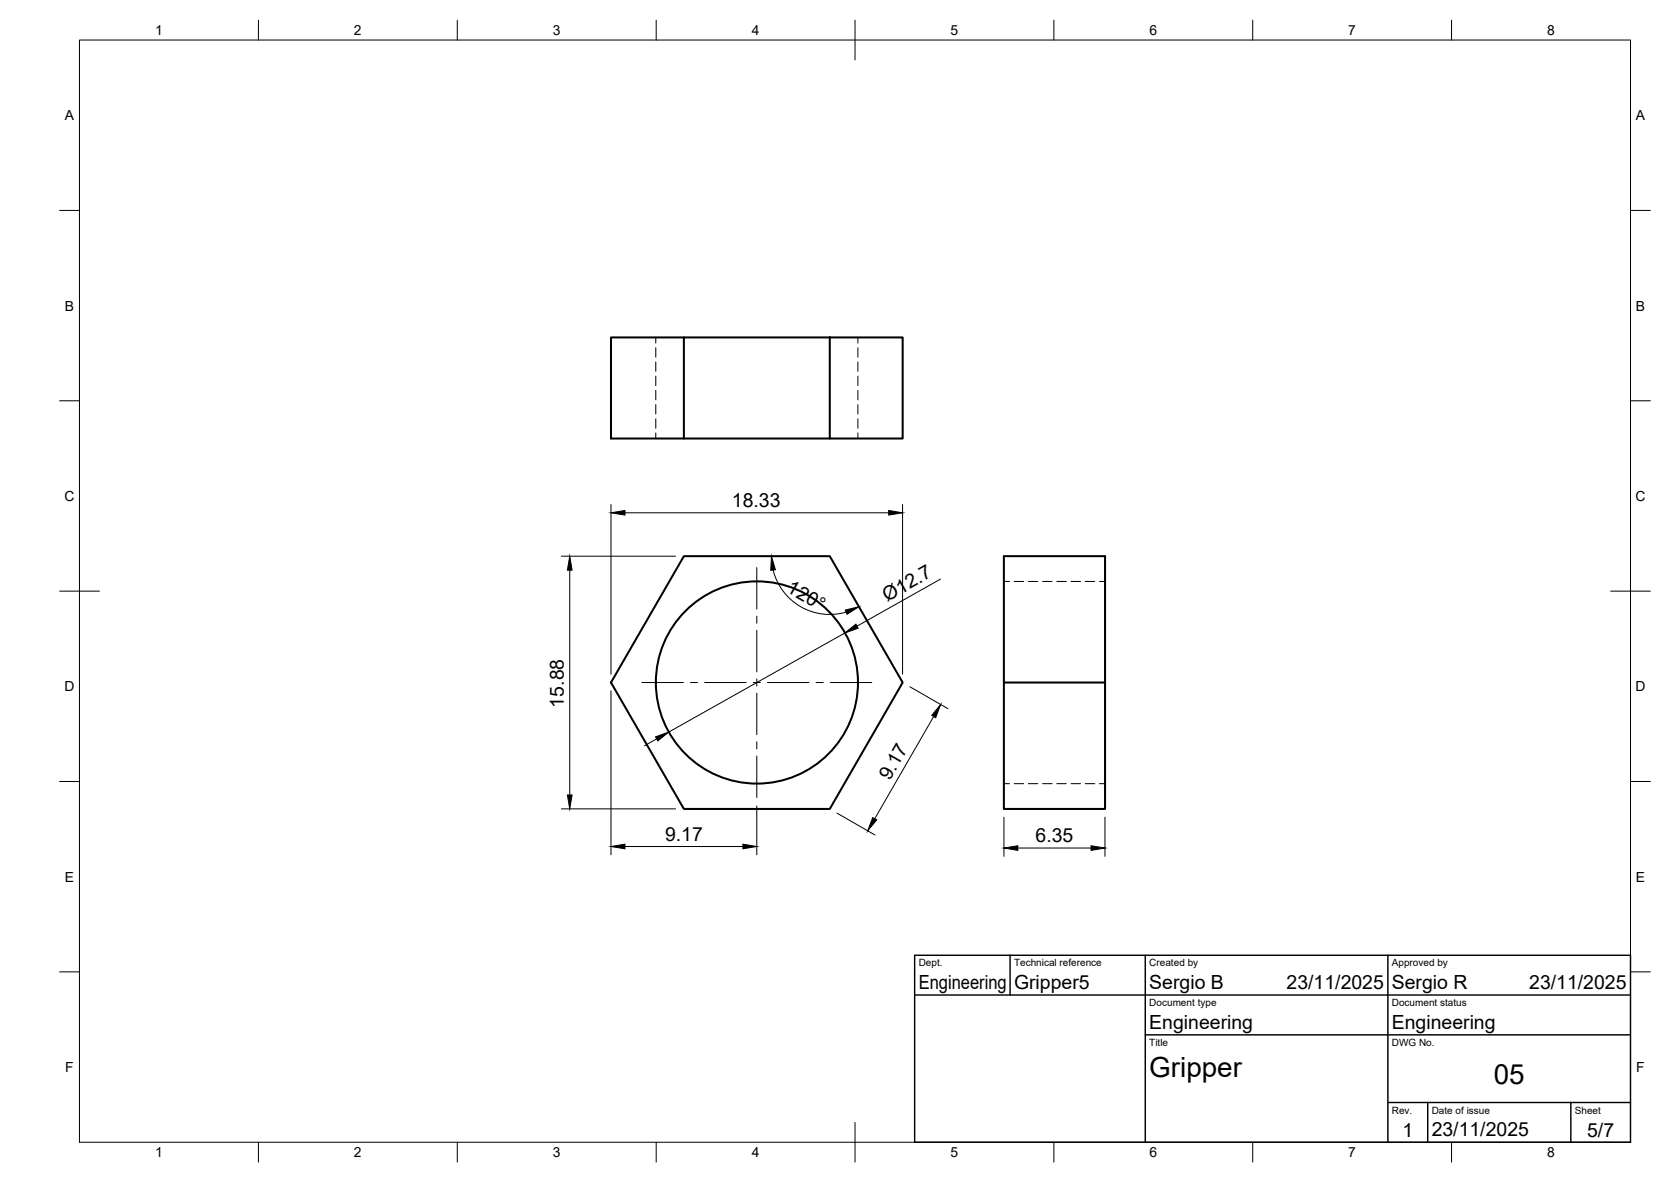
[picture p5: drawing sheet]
<svg xmlns="http://www.w3.org/2000/svg" width="420mm" height="297mm" viewBox="0 0 420 297" stroke-linecap="round" stroke-linejoin="round" font-family="sans-serif">
<!-- layer: Visible -->
<g fill="none" stroke="#000" stroke-width=".51">
<path d="M172 84.8h-18.4v25.4h18.4v-25.4h36.6M208.6 84.8h18.4v25.4h-18.4zM172 110.2h36.6M172 139.8h36.6l18.4 31.7-18.4 31.8h-36.6l-18.4-31.8zM252.4 171.5h25.5v31.8h-25.5zM252.4 171.5v-31.7h25.5v31.7"/>
<circle cx="190.3" cy="171.5" r="25.4"/>
</g>
<!-- layer: Hidden -->
<g fill="none" stroke="#000" stroke-width=".25">
<path d="M164.9 84.8v1.4M164.9 87.4v2.4M164.9 91v2.3M164.9 94.5v2.4M164.9 98.1v2.4M215.7 84.8v1.4M215.7 87.4v2.4M215.7 91v2.3M215.7 94.5v2.4M215.7 98.1v2.4M164.9 101.7v2.3M164.9 105.2v2.4"/>
<path d="M164.9 108.8v1.4M215.7 101.7v2.3M215.7 105.2v2.4M215.7 108.8v1.4M252.4 146.1h1.4M255 146.1h2.4M258.6 146.1h2.4M262.1 146.1h2.4M265.7 146.1h2.4M269.3 146.1h2.4M272.9 146.1h2.4M276.5 146.1h1.4"/>
<path d="M252.4 196.9h1.4M255 196.9h2.4M258.6 196.9h2.4M262.1 196.9h2.4M265.7 196.9h2.4M269.3 196.9h2.4M272.9 196.9h2.4M276.5 196.9h1.4"/>
</g>
<!-- layer: BORDER -->
<g fill="none" stroke="#000" stroke-width=".25">
<path d="M20 10.1h390v276.9h-390zM65 5.1v5M115 5.1v5M165 5.1v5M215 5.1v10M265 5.1v5M315 5.1v5M365 5.1v5M15 52.9h5M410 52.9h5M15 100.7h5M410 100.7h5"/>
<path d="M15 148.6h10M405 148.6h10M15 196.4h5M410 196.4h5M15 244.2h5M410 244.2h5M65 287v5M115 287v5M165 287v5M215 282.1v9.9M265 287v5M315 287v5"/>
<path d="M365 287v5"/>
</g>
<!-- layer: TITLEBLOCK -->
<path d="M230 240.1h180v46.9h-180zM230 250h180M254 240.1v9.9M288 240.1v46.9M349 240.1v46.9M288 260.1h122M349 277.1h61M359 277.1v9.9M395 277.1v9.9" fill="none" stroke="#000" stroke-width=".36"/>
<!-- layer: Smart Centers -->
<g fill="none" stroke="#000" stroke-width=".25">
<path d="M190.3 142.6v10.5M190.3 154.8v1.8M190.3 158.4v10.5M161.4 171.5h10.4M173.6 171.5h1.8M177.2 171.5h10.4M189.4 171.5h1.8M190.3 170.6v1.8M190.3 174.2v10.4M193 171.5h10.4M205.2 171.5h1.8M208.8 171.5h10.4"/>
<path d="M190.3 186.4v1.8M190.3 190v10.4"/>
</g>
<!-- layer: FD_Dimensions -->
<g fill="none" stroke="#000" stroke-width=".25">
<path d="M141.2 139.8h28.7M153.6 126.8v42.6M157.1 128.9h66.4M226.9 126.8v42.6M143.3 143.3v56.5M194.4 143.2a14.7 14.7 0 0 0 18.3 10.6M212.4 159.1l-44.2 24.9M236.5 145.5l-21 11.9M153.6 173.6v41.2M228.8 172.6l9.5 5.5M165.1 185.7l-3 1.7M234.8 180.1l-14.9 25.7"/>
<path d="M141.2 203.3h28.7M157.1 212.7h29.7M190.3 202.5v12.3M210.4 204.3l9.6 5.5M252.4 205.4v9.8M255.9 213.1h18.4M277.8 205.4v9.8"/>
</g>
<g fill="#000" stroke="#000" stroke-width=".25">
<path d="M153.6 128.9l3.5-.6v1.1zM223.5 128.3l3.4 .6-3.4 .5zM143.3 139.8l.5 3.5h-1.1zM194 139.8l1 3.4-1.2 .1zM212.5 153.3l3.5-.8-3 1.9zM212.4 159.1l2.8-2.2 .6 1zM236.5 177l-1.2 3.4-1-.6zM142.7 199.8h1.1l-.5 3.5zM164.8 185.2l3.4-1.2-2.8 2.2zM153.6 212.7l3.5-.6v1.2zM186.8 212.1l3.5 .6-3.5 .6zM219.4 205.5l1.1 .5-2.3 2.8z"/>
<path d="M252.4 213.1l3.5-.6v1.2zM274.3 212.5l3.5 .6-3.5 .6z"/>
</g>
<g font-size="7">
<text x="289" y="270.6">Gripper</text>
<text x="375.6" y="272.3">05</text>
</g>
<g font-size="4.9">
<text x="184" y="127.4">18.33</text>
<text x="197.5" y="148.6" transform="rotate(30 197.5 148.6)">120°</text>
<text x="223.1" y="151.3" transform="rotate(-29 223.1 151.3)">Ø12.7</text>
<text x="141.8" y="177.8" transform="rotate(-90 141.8 177.8)">15.88</text>
<text x="223.7" y="196.3" transform="rotate(-60 223.7 196.3)">9.17</text>
<text x="167.2" y="211.3">9.17</text>
<text x="260.4" y="211.7">6.35</text>
<text x="231" y="248.5">Engineering</text>
<text x="255" y="248.5">Gripper5</text>
<text x="289" y="248.5">Sergio B</text>
<text x="323.5" y="248.5">23/11/2025</text>
<text x="350" y="248.5">Sergio R</text>
<text x="384.5" y="248.5">23/11/2025</text>
<text x="289" y="258.6">Engineering</text>
<text x="350" y="258.6">Engineering</text>
<text x="352.6" y="285.7">1</text>
<text x="360" y="285.5">23/11/2025</text>
<text x="399.1" y="285.7">5/7</text>
</g>
<g font-size="3.5">
<text x="39" y="8.8">1</text>
<text x="89" y="8.8">2</text>
<text x="139" y="8.8">3</text>
<text x="189" y="8.8">4</text>
<text x="239" y="8.8">5</text>
<text x="289" y="8.8">6</text>
<text x="339" y="8.8">7</text>
<text x="389" y="8.8">8</text>
<text x="16.3" y="30.2">A</text>
<text x="411.3" y="30.2">A</text>
<text x="16.3" y="78">B</text>
<text x="411.3" y="78">B</text>
<text x="16.2" y="125.9">C</text>
<text x="411.2" y="125.9">C</text>
<text x="16.2" y="173.7">D</text>
<text x="411.2" y="173.7">D</text>
<text x="16.3" y="221.6">E</text>
<text x="411.3" y="221.6">E</text>
<text x="16.4" y="269.4">F</text>
<text x="411.4" y="269.4">F</text>
<text x="39" y="290.8">1</text>
<text x="89" y="290.8">2</text>
<text x="139" y="290.8">3</text>
<text x="189" y="290.8">4</text>
<text x="239" y="290.8">5</text>
<text x="289" y="290.8">6</text>
<text x="339" y="290.8">7</text>
<text x="389" y="290.8">8</text>
</g>
<g font-size="2.5">
<text x="231" y="242.9">Dept.</text>
<text x="255" y="242.9">Technical reference</text>
<text x="289" y="242.9">Created by</text>
<text x="350" y="242.9">Approved by</text>
<text x="289" y="252.8">Document type</text>
<text x="350" y="252.8">Document status</text>
<text x="289" y="262.9">Title</text>
<text x="350" y="262.9">DWG No.</text>
<text x="350" y="279.9">Rev.</text>
<text x="360" y="279.9">Date of issue</text>
<text x="396" y="279.9">Sheet</text>
</g>
</svg>
